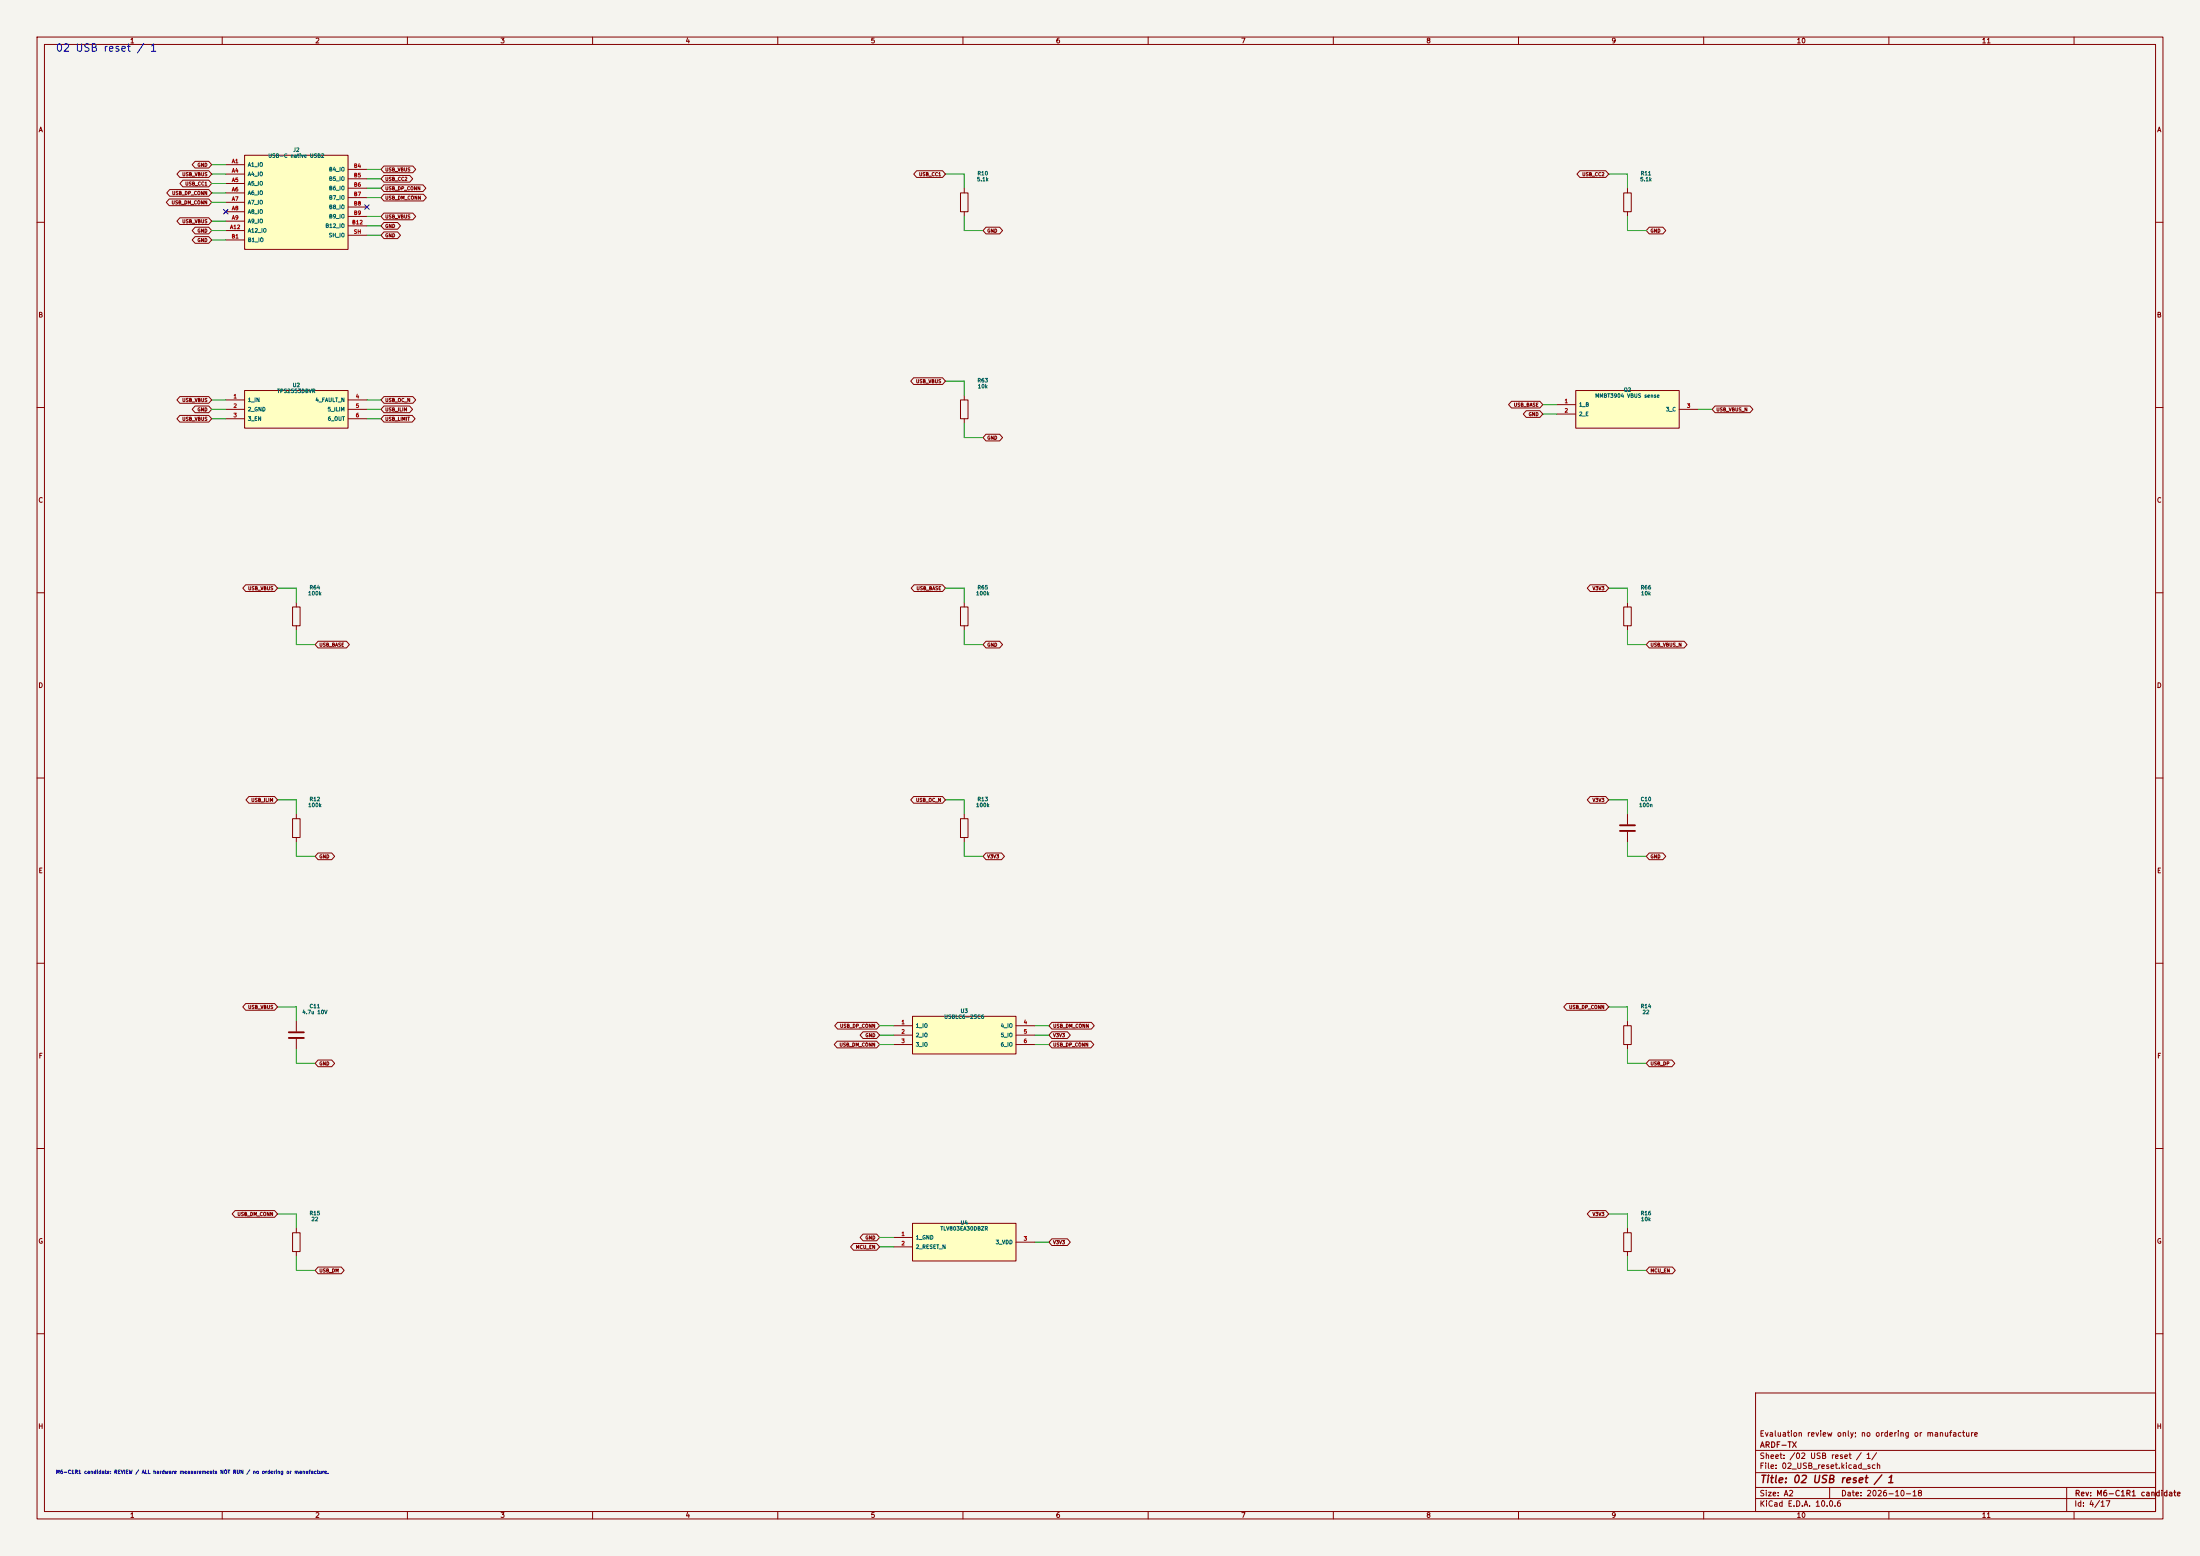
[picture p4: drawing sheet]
(kicad_sch (version 20250114) (generator "eeschema") (generator_version "10.0") (paper "A2") (title_block (title "02 USB reset / 1") (date "2026-10-18") (rev "M6-C1R1 candidate") (company "ARDF-TX") (comment 1 "Evaluation review only; no ordering or manufacture")) (lib_symbols (symbol "ARDF_CTL:C" (pin_numbers (hide yes)) (pin_names (offset 0.254)) (exclude_from_sim no) (in_bom yes) (on_board yes) (in_pos_files yes) (duplicate_pin_numbers_are_jumpers no) (property "Reference" "C" (at 0.635 2.54 0) (show_name no) (do_not_autoplace no) (effects (font (size 1.27 1.27)) (justify left))) (property "Value" "C" (at 0.635 -2.54 0) (show_name no) (do_not_autoplace no) (effects (font (size 1.27 1.27)) (justify left))) (property "Footprint" "" (at 0.9652 -3.81 0) (show_name no) (do_not_autoplace no) (hide yes) (effects (font (size 1.27 1.27)))) (property "Datasheet" "" (at 0 0 0) (show_name no) (do_not_autoplace no) (hide yes) (effects (font (size 1.27 1.27)))) (property "Description" "Unpolarized capacitor" (at 0 0 0) (show_name no) (do_not_autoplace no) (hide yes) (effects (font (size 1.27 1.27)))) (property "ki_keywords" "cap capacitor" (at 0 0 0) (show_name no) (do_not_autoplace no) (hide yes) (effects (font (size 1.27 1.27)))) (property "ki_fp_filters" "C_*" (at 0 0 0) (show_name no) (do_not_autoplace no) (hide yes) (effects (font (size 1.27 1.27)))) (symbol "C_0_1" (polyline (pts (xy -2.032 0.762) (xy 2.032 0.762)) (stroke (width 0.508) (type default)) (fill (type none))) (polyline (pts (xy -2.032 -0.762) (xy 2.032 -0.762)) (stroke (width 0.508) (type default)) (fill (type none)))) (symbol "C_1_1" (pin passive line (at 0 3.81 270) (length 2.794) (name "" (effects (font (size 1.27 1.27)))) (number "1" (effects (font (size 1.27 1.27))))) (pin passive line (at 0 -3.81 90) (length 2.794) (name "" (effects (font (size 1.27 1.27)))) (number "2" (effects (font (size 1.27 1.27)))))) (embedded_fonts no)) (symbol "ARDF_CTL:M6_J2" (pin_names (offset 0.762)) (in_bom yes) (on_board yes) (property "Reference" "U" (at 0 14.7 0) (effects (font (size 1.27 1.27)))) (property "Value" "M6_J2" (at 0 -14.7 0) (effects (font (size 1.27 1.27)))) (symbol "M6_J2_0_1" (rectangle (start -13.97 12.7) (end 13.97 -12.7) (stroke (width 0.254) (type default)) (fill (type background)))) (symbol "M6_J2_1_1" (pin passive line (at -19.05 10.16 0) (length 5.08) (name "A1_IO" (effects (font (size 1.016 1.016)))) (number "A1" (effects (font (size 1.016 1.016))))) (pin passive line (at -19.05 7.62 0) (length 5.08) (name "A4_IO" (effects (font (size 1.016 1.016)))) (number "A4" (effects (font (size 1.016 1.016))))) (pin passive line (at -19.05 5.08 0) (length 5.08) (name "A5_IO" (effects (font (size 1.016 1.016)))) (number "A5" (effects (font (size 1.016 1.016))))) (pin passive line (at -19.05 2.54 0) (length 5.08) (name "A6_IO" (effects (font (size 1.016 1.016)))) (number "A6" (effects (font (size 1.016 1.016))))) (pin passive line (at -19.05 0.0 0) (length 5.08) (name "A7_IO" (effects (font (size 1.016 1.016)))) (number "A7" (effects (font (size 1.016 1.016))))) (pin passive line (at -19.05 -2.539999999999999 0) (length 5.08) (name "A8_IO" (effects (font (size 1.016 1.016)))) (number "A8" (effects (font (size 1.016 1.016))))) (pin passive line (at -19.05 -5.08 0) (length 5.08) (name "A9_IO" (effects (font (size 1.016 1.016)))) (number "A9" (effects (font (size 1.016 1.016))))) (pin passive line (at -19.05 -7.620000000000001 0) (length 5.08) (name "A12_IO" (effects (font (size 1.016 1.016)))) (number "A12" (effects (font (size 1.016 1.016))))) (pin passive line (at -19.05 -10.16 0) (length 5.08) (name "B1_IO" (effects (font (size 1.016 1.016)))) (number "B1" (effects (font (size 1.016 1.016))))) (pin passive line (at 19.05 8.89 180) (length 5.08) (name "B4_IO" (effects (font (size 1.016 1.016)))) (number "B4" (effects (font (size 1.016 1.016))))) (pin passive line (at 19.05 6.3500000000000005 180) (length 5.08) (name "B5_IO" (effects (font (size 1.016 1.016)))) (number "B5" (effects (font (size 1.016 1.016))))) (pin passive line (at 19.05 3.8100000000000005 180) (length 5.08) (name "B6_IO" (effects (font (size 1.016 1.016)))) (number "B6" (effects (font (size 1.016 1.016))))) (pin passive line (at 19.05 1.2700000000000005 180) (length 5.08) (name "B7_IO" (effects (font (size 1.016 1.016)))) (number "B7" (effects (font (size 1.016 1.016))))) (pin passive line (at 19.05 -1.2699999999999996 180) (length 5.08) (name "B8_IO" (effects (font (size 1.016 1.016)))) (number "B8" (effects (font (size 1.016 1.016))))) (pin passive line (at 19.05 -3.8099999999999987 180) (length 5.08) (name "B9_IO" (effects (font (size 1.016 1.016)))) (number "B9" (effects (font (size 1.016 1.016))))) (pin passive line (at 19.05 -6.35 180) (length 5.08) (name "B12_IO" (effects (font (size 1.016 1.016)))) (number "B12" (effects (font (size 1.016 1.016))))) (pin passive line (at 19.05 -8.89 180) (length 5.08) (name "SH_IO" (effects (font (size 1.016 1.016)))) (number "SH" (effects (font (size 1.016 1.016))))))) (symbol "ARDF_CTL:M6_Q2" (pin_names (offset 0.762)) (in_bom yes) (on_board yes) (property "Reference" "U" (at 0 7.08 0) (effects (font (size 1.27 1.27)))) (property "Value" "M6_Q2" (at 0 -7.08 0) (effects (font (size 1.27 1.27)))) (symbol "M6_Q2_0_1" (rectangle (start -13.97 5.08) (end 13.97 -5.08) (stroke (width 0.254) (type default)) (fill (type background)))) (symbol "M6_Q2_1_1" (pin input line (at -19.05 1.27 0) (length 5.08) (name "1_B" (effects (font (size 1.016 1.016)))) (number "1" (effects (font (size 1.016 1.016))))) (pin passive line (at -19.05 -1.27 0) (length 5.08) (name "2_E" (effects (font (size 1.016 1.016)))) (number "2" (effects (font (size 1.016 1.016))))) (pin open_collector line (at 19.05 0.0 180) (length 5.08) (name "3_C" (effects (font (size 1.016 1.016)))) (number "3" (effects (font (size 1.016 1.016))))))) (symbol "ARDF_CTL:M6_U2" (pin_names (offset 0.762)) (in_bom yes) (on_board yes) (property "Reference" "U" (at 0 7.08 0) (effects (font (size 1.27 1.27)))) (property "Value" "M6_U2" (at 0 -7.08 0) (effects (font (size 1.27 1.27)))) (symbol "M6_U2_0_1" (rectangle (start -13.97 5.08) (end 13.97 -5.08) (stroke (width 0.254) (type default)) (fill (type background)))) (symbol "M6_U2_1_1" (pin power_in line (at -19.05 2.54 0) (length 5.08) (name "1_IN" (effects (font (size 1.016 1.016)))) (number "1" (effects (font (size 1.016 1.016))))) (pin power_in line (at -19.05 0.0 0) (length 5.08) (name "2_GND" (effects (font (size 1.016 1.016)))) (number "2" (effects (font (size 1.016 1.016))))) (pin input line (at -19.05 -2.54 0) (length 5.08) (name "3_EN" (effects (font (size 1.016 1.016)))) (number "3" (effects (font (size 1.016 1.016))))) (pin open_collector line (at 19.05 2.54 180) (length 5.08) (name "4_FAULT_N" (effects (font (size 1.016 1.016)))) (number "4" (effects (font (size 1.016 1.016))))) (pin passive line (at 19.05 0.0 180) (length 5.08) (name "5_ILIM" (effects (font (size 1.016 1.016)))) (number "5" (effects (font (size 1.016 1.016))))) (pin power_out line (at 19.05 -2.54 180) (length 5.08) (name "6_OUT" (effects (font (size 1.016 1.016)))) (number "6" (effects (font (size 1.016 1.016))))))) (symbol "ARDF_CTL:M6_U3" (pin_names (offset 0.762)) (in_bom yes) (on_board yes) (property "Reference" "U" (at 0 7.08 0) (effects (font (size 1.27 1.27)))) (property "Value" "M6_U3" (at 0 -7.08 0) (effects (font (size 1.27 1.27)))) (symbol "M6_U3_0_1" (rectangle (start -13.97 5.08) (end 13.97 -5.08) (stroke (width 0.254) (type default)) (fill (type background)))) (symbol "M6_U3_1_1" (pin passive line (at -19.05 2.54 0) (length 5.08) (name "1_IO" (effects (font (size 1.016 1.016)))) (number "1" (effects (font (size 1.016 1.016))))) (pin passive line (at -19.05 0.0 0) (length 5.08) (name "2_IO" (effects (font (size 1.016 1.016)))) (number "2" (effects (font (size 1.016 1.016))))) (pin passive line (at -19.05 -2.54 0) (length 5.08) (name "3_IO" (effects (font (size 1.016 1.016)))) (number "3" (effects (font (size 1.016 1.016))))) (pin passive line (at 19.05 2.54 180) (length 5.08) (name "4_IO" (effects (font (size 1.016 1.016)))) (number "4" (effects (font (size 1.016 1.016))))) (pin passive line (at 19.05 0.0 180) (length 5.08) (name "5_IO" (effects (font (size 1.016 1.016)))) (number "5" (effects (font (size 1.016 1.016))))) (pin passive line (at 19.05 -2.54 180) (length 5.08) (name "6_IO" (effects (font (size 1.016 1.016)))) (number "6" (effects (font (size 1.016 1.016))))))) (symbol "ARDF_CTL:M6_U4" (pin_names (offset 0.762)) (in_bom yes) (on_board yes) (property "Reference" "U" (at 0 7.08 0) (effects (font (size 1.27 1.27)))) (property "Value" "M6_U4" (at 0 -7.08 0) (effects (font (size 1.27 1.27)))) (symbol "M6_U4_0_1" (rectangle (start -13.97 5.08) (end 13.97 -5.08) (stroke (width 0.254) (type default)) (fill (type background)))) (symbol "M6_U4_1_1" (pin power_in line (at -19.05 1.27 0) (length 5.08) (name "1_GND" (effects (font (size 1.016 1.016)))) (number "1" (effects (font (size 1.016 1.016))))) (pin open_collector line (at -19.05 -1.27 0) (length 5.08) (name "2_RESET_N" (effects (font (size 1.016 1.016)))) (number "2" (effects (font (size 1.016 1.016))))) (pin power_in line (at 19.05 0.0 180) (length 5.08) (name "3_VDD" (effects (font (size 1.016 1.016)))) (number "3" (effects (font (size 1.016 1.016))))))) (symbol "ARDF_CTL:R" (pin_numbers (hide yes)) (pin_names (offset 0)) (exclude_from_sim no) (in_bom yes) (on_board yes) (in_pos_files yes) (duplicate_pin_numbers_are_jumpers no) (property "Reference" "R" (at 2.032 0 90) (show_name no) (do_not_autoplace no) (effects (font (size 1.27 1.27)))) (property "Value" "R" (at 0 0 90) (show_name no) (do_not_autoplace no) (effects (font (size 1.27 1.27)))) (property "Footprint" "" (at -1.778 0 90) (show_name no) (do_not_autoplace no) (hide yes) (effects (font (size 1.27 1.27)))) (property "Datasheet" "" (at 0 0 0) (show_name no) (do_not_autoplace no) (hide yes) (effects (font (size 1.27 1.27)))) (property "Description" "Resistor" (at 0 0 0) (show_name no) (do_not_autoplace no) (hide yes) (effects (font (size 1.27 1.27)))) (property "ki_keywords" "R res resistor" (at 0 0 0) (show_name no) (do_not_autoplace no) (hide yes) (effects (font (size 1.27 1.27)))) (property "ki_fp_filters" "R_*" (at 0 0 0) (show_name no) (do_not_autoplace no) (hide yes) (effects (font (size 1.27 1.27)))) (symbol "R_0_1" (rectangle (start -1.016 -2.54) (end 1.016 2.54) (stroke (width 0.254) (type default)) (fill (type none)))) (symbol "R_1_1" (pin passive line (at 0 3.81 270) (length 1.27) (name "" (effects (font (size 1.27 1.27)))) (number "1" (effects (font (size 1.27 1.27))))) (pin passive line (at 0 -3.81 90) (length 1.27) (name "" (effects (font (size 1.27 1.27)))) (number "2" (effects (font (size 1.27 1.27)))))) (embedded_fonts no)))
(text "02 USB reset / 1" (at 15 12 0) (effects (font (size 2 2)) (justify left top)))
(symbol (lib_id "ARDF_CTL:M6_J2") (at 80.01 54.61 0) (unit 1) (in_bom yes) (on_board yes) (dnp no) (property "Reference" "J2" (at 80.01 40.45 0) (effects (font (size 1.0 1.0)))) (property "Value" "USB-C native USB2" (at 80.01 42.050000000000004 0) (effects (font (size 1.0 1.0)))) (property "Footprint" "ARDF_CTL:USB4105_Standard" (at 80.01 54.61 0) (effects (font (size 1.27 1.27)) (hide yes))) (property "Datasheet" "https://gct.co/files/drawings/usb4105.pdf" (at 80.01 54.61 0) (effects (font (size 1.27 1.27)) (hide yes))) (property "MPN" "USB4105-GF-A" (at 80.01 54.61 0) (effects (font (size 1.27 1.27)) (hide yes))) (property "Population" "ALL" (at 80.01 54.61 0) (effects (font (size 1.27 1.27)) (hide yes))) (property "Function" "02_USB_reset" (at 80.01 54.61 0) (effects (font (size 1.27 1.27)) (hide yes))) (property "Engineering_Note" "All shield pads SH grounded. CC1/2 each 5.1k sink. No USB->pack path. Shield annular rings enlarged0.05mm." (at 80.01 54.61 0) (effects (font (size 1.27 1.27)) (hide yes))) (property "Status" "EVALUATION / NOT RELEASED" (at 80.01 54.61 0) (effects (font (size 1.27 1.27)) (hide yes))))
(wire (pts (xy 60.9600 44.4500) (xy 57.1500 44.4500)) (stroke (width 0) (type default)))
(global_label "GND" (shape bidirectional) (at 57.1500 44.4500 0) (fields_autoplaced yes) (effects (font (size 0.9 0.9)) (justify right)))
(wire (pts (xy 60.9600 46.9900) (xy 57.1500 46.9900)) (stroke (width 0) (type default)))
(global_label "USB_VBUS" (shape bidirectional) (at 57.1500 46.9900 0) (fields_autoplaced yes) (effects (font (size 0.9 0.9)) (justify right)))
(wire (pts (xy 60.9600 49.5300) (xy 57.1500 49.5300)) (stroke (width 0) (type default)))
(global_label "USB_CC1" (shape bidirectional) (at 57.1500 49.5300 0) (fields_autoplaced yes) (effects (font (size 0.9 0.9)) (justify right)))
(wire (pts (xy 60.9600 52.0700) (xy 57.1500 52.0700)) (stroke (width 0) (type default)))
(global_label "USB_DP_CONN" (shape bidirectional) (at 57.1500 52.0700 0) (fields_autoplaced yes) (effects (font (size 0.9 0.9)) (justify right)))
(wire (pts (xy 60.9600 54.6100) (xy 57.1500 54.6100)) (stroke (width 0) (type default)))
(global_label "USB_DM_CONN" (shape bidirectional) (at 57.1500 54.6100 0) (fields_autoplaced yes) (effects (font (size 0.9 0.9)) (justify right)))
(no_connect (at 60.9600 57.1500))
(wire (pts (xy 60.9600 59.6900) (xy 57.1500 59.6900)) (stroke (width 0) (type default)))
(global_label "USB_VBUS" (shape bidirectional) (at 57.1500 59.6900 0) (fields_autoplaced yes) (effects (font (size 0.9 0.9)) (justify right)))
(wire (pts (xy 60.9600 62.2300) (xy 57.1500 62.2300)) (stroke (width 0) (type default)))
(global_label "GND" (shape bidirectional) (at 57.1500 62.2300 0) (fields_autoplaced yes) (effects (font (size 0.9 0.9)) (justify right)))
(wire (pts (xy 60.9600 64.7700) (xy 57.1500 64.7700)) (stroke (width 0) (type default)))
(global_label "GND" (shape bidirectional) (at 57.1500 64.7700 0) (fields_autoplaced yes) (effects (font (size 0.9 0.9)) (justify right)))
(wire (pts (xy 99.0600 45.7200) (xy 102.8700 45.7200)) (stroke (width 0) (type default)))
(global_label "USB_VBUS" (shape bidirectional) (at 102.8700 45.7200 180) (fields_autoplaced yes) (effects (font (size 0.9 0.9)) (justify left)))
(wire (pts (xy 99.0600 48.2600) (xy 102.8700 48.2600)) (stroke (width 0) (type default)))
(global_label "USB_CC2" (shape bidirectional) (at 102.8700 48.2600 180) (fields_autoplaced yes) (effects (font (size 0.9 0.9)) (justify left)))
(wire (pts (xy 99.0600 50.8000) (xy 102.8700 50.8000)) (stroke (width 0) (type default)))
(global_label "USB_DP_CONN" (shape bidirectional) (at 102.8700 50.8000 180) (fields_autoplaced yes) (effects (font (size 0.9 0.9)) (justify left)))
(wire (pts (xy 99.0600 53.3400) (xy 102.8700 53.3400)) (stroke (width 0) (type default)))
(global_label "USB_DM_CONN" (shape bidirectional) (at 102.8700 53.3400 180) (fields_autoplaced yes) (effects (font (size 0.9 0.9)) (justify left)))
(no_connect (at 99.0600 55.8800))
(wire (pts (xy 99.0600 58.4200) (xy 102.8700 58.4200)) (stroke (width 0) (type default)))
(global_label "USB_VBUS" (shape bidirectional) (at 102.8700 58.4200 180) (fields_autoplaced yes) (effects (font (size 0.9 0.9)) (justify left)))
(wire (pts (xy 99.0600 60.9600) (xy 102.8700 60.9600)) (stroke (width 0) (type default)))
(global_label "GND" (shape bidirectional) (at 102.8700 60.9600 180) (fields_autoplaced yes) (effects (font (size 0.9 0.9)) (justify left)))
(wire (pts (xy 99.0600 63.5000) (xy 102.8700 63.5000)) (stroke (width 0) (type default)))
(global_label "GND" (shape bidirectional) (at 102.8700 63.5000 180) (fields_autoplaced yes) (effects (font (size 0.9 0.9)) (justify left)))
(symbol (lib_id "ARDF_CTL:R") (at 260.35 54.61 0) (unit 1) (in_bom yes) (on_board yes) (dnp no) (property "Reference" "R10" (at 265.35 46.8 0) (effects (font (size 1.0 1.0)))) (property "Value" "5.1k" (at 265.35 48.4 0) (effects (font (size 1.0 1.0)))) (property "Footprint" "ARDF_CTL:R_0603_1608Metric_CTL" (at 265.35 54.61 0) (effects (font (size 1.27 1.27)) (hide yes))) (property "Datasheet" "" (at 265.35 54.61 0) (effects (font (size 1.27 1.27)) (hide yes))) (property "MPN" "RC0603FR-075K1L" (at 265.35 54.61 0) (effects (font (size 1.27 1.27)) (hide yes))) (property "Population" "ALL" (at 265.35 54.61 0) (effects (font (size 1.27 1.27)) (hide yes))) (property "Function" "02_USB_reset" (at 265.35 54.61 0) (effects (font (size 1.27 1.27)) (hide yes))) (property "Engineering_Note" "Yageo RC0603 1%, 0.1W" (at 265.35 54.61 0) (effects (font (size 1.27 1.27)) (hide yes))) (property "Status" "EVALUATION / NOT RELEASED" (at 265.35 54.61 0) (effects (font (size 1.27 1.27)) (hide yes))))
(wire (pts (xy 260.3500 50.8000) (xy 260.3500 46.9900)) (stroke (width 0) (type default)))
(wire (pts (xy 260.3500 46.9900) (xy 255.2700 46.9900)) (stroke (width 0) (type default)))
(global_label "USB_CC1" (shape bidirectional) (at 255.2700 46.9900 0) (fields_autoplaced yes) (effects (font (size 0.9 0.9)) (justify right)))
(wire (pts (xy 260.3500 58.4200) (xy 260.3500 62.2300)) (stroke (width 0) (type default)))
(wire (pts (xy 260.3500 62.2300) (xy 265.4300 62.2300)) (stroke (width 0) (type default)))
(global_label "GND" (shape bidirectional) (at 265.4300 62.2300 180) (fields_autoplaced yes) (effects (font (size 0.9 0.9)) (justify left)))
(symbol (lib_id "ARDF_CTL:R") (at 439.42 54.61 0) (unit 1) (in_bom yes) (on_board yes) (dnp no) (property "Reference" "R11" (at 444.42 46.8 0) (effects (font (size 1.0 1.0)))) (property "Value" "5.1k" (at 444.42 48.4 0) (effects (font (size 1.0 1.0)))) (property "Footprint" "ARDF_CTL:R_0603_1608Metric_CTL" (at 444.42 54.61 0) (effects (font (size 1.27 1.27)) (hide yes))) (property "Datasheet" "" (at 444.42 54.61 0) (effects (font (size 1.27 1.27)) (hide yes))) (property "MPN" "RC0603FR-075K1L" (at 444.42 54.61 0) (effects (font (size 1.27 1.27)) (hide yes))) (property "Population" "ALL" (at 444.42 54.61 0) (effects (font (size 1.27 1.27)) (hide yes))) (property "Function" "02_USB_reset" (at 444.42 54.61 0) (effects (font (size 1.27 1.27)) (hide yes))) (property "Engineering_Note" "Yageo RC0603 1%, 0.1W" (at 444.42 54.61 0) (effects (font (size 1.27 1.27)) (hide yes))) (property "Status" "EVALUATION / NOT RELEASED" (at 444.42 54.61 0) (effects (font (size 1.27 1.27)) (hide yes))))
(wire (pts (xy 439.4200 50.8000) (xy 439.4200 46.9900)) (stroke (width 0) (type default)))
(wire (pts (xy 439.4200 46.9900) (xy 434.3400 46.9900)) (stroke (width 0) (type default)))
(global_label "USB_CC2" (shape bidirectional) (at 434.3400 46.9900 0) (fields_autoplaced yes) (effects (font (size 0.9 0.9)) (justify right)))
(wire (pts (xy 439.4200 58.4200) (xy 439.4200 62.2300)) (stroke (width 0) (type default)))
(wire (pts (xy 439.4200 62.2300) (xy 444.5000 62.2300)) (stroke (width 0) (type default)))
(global_label "GND" (shape bidirectional) (at 444.5000 62.2300 180) (fields_autoplaced yes) (effects (font (size 0.9 0.9)) (justify left)))
(symbol (lib_id "ARDF_CTL:M6_U2") (at 80.01 110.49 0) (unit 1) (in_bom yes) (on_board yes) (dnp no) (property "Reference" "U2" (at 80.01 103.94999999999999 0) (effects (font (size 1.0 1.0)))) (property "Value" "TPS2553DBVR" (at 80.01 105.54999999999998 0) (effects (font (size 1.0 1.0)))) (property "Footprint" "ARDF_CTL:SOT-23-6_CTL" (at 80.01 110.49 0) (effects (font (size 1.27 1.27)) (hide yes))) (property "Datasheet" "https://www.ti.com/lit/ds/symlink/tps2553.pdf" (at 80.01 110.49 0) (effects (font (size 1.27 1.27)) (hide yes))) (property "MPN" "TPS2553DBVR" (at 80.01 110.49 0) (effects (font (size 1.27 1.27)) (hide yes))) (property "Population" "ALL" (at 80.01 110.49 0) (effects (font (size 1.27 1.27)) (hide yes))) (property "Function" "02_USB_reset" (at 80.01 110.49 0) (effects (font (size 1.27 1.27)) (hide yes))) (property "Engineering_Note" "USB current limit ~0.3A with 100k; USB WiFi disabled. Enumeration/current compliance physical gate; no RF on USB only." (at 80.01 110.49 0) (effects (font (size 1.27 1.27)) (hide yes))) (property "Status" "EVALUATION / NOT RELEASED" (at 80.01 110.49 0) (effects (font (size 1.27 1.27)) (hide yes))))
(wire (pts (xy 60.9600 107.9500) (xy 57.1500 107.9500)) (stroke (width 0) (type default)))
(global_label "USB_VBUS" (shape bidirectional) (at 57.1500 107.9500 0) (fields_autoplaced yes) (effects (font (size 0.9 0.9)) (justify right)))
(wire (pts (xy 60.9600 110.4900) (xy 57.1500 110.4900)) (stroke (width 0) (type default)))
(global_label "GND" (shape bidirectional) (at 57.1500 110.4900 0) (fields_autoplaced yes) (effects (font (size 0.9 0.9)) (justify right)))
(wire (pts (xy 60.9600 113.0300) (xy 57.1500 113.0300)) (stroke (width 0) (type default)))
(global_label "USB_VBUS" (shape bidirectional) (at 57.1500 113.0300 0) (fields_autoplaced yes) (effects (font (size 0.9 0.9)) (justify right)))
(wire (pts (xy 99.0600 107.9500) (xy 102.8700 107.9500)) (stroke (width 0) (type default)))
(global_label "USB_OC_N" (shape bidirectional) (at 102.8700 107.9500 180) (fields_autoplaced yes) (effects (font (size 0.9 0.9)) (justify left)))
(wire (pts (xy 99.0600 110.4900) (xy 102.8700 110.4900)) (stroke (width 0) (type default)))
(global_label "USB_ILIM" (shape bidirectional) (at 102.8700 110.4900 180) (fields_autoplaced yes) (effects (font (size 0.9 0.9)) (justify left)))
(wire (pts (xy 99.0600 113.0300) (xy 102.8700 113.0300)) (stroke (width 0) (type default)))
(global_label "USB_LIMIT" (shape bidirectional) (at 102.8700 113.0300 180) (fields_autoplaced yes) (effects (font (size 0.9 0.9)) (justify left)))
(symbol (lib_id "ARDF_CTL:R") (at 260.35 110.49 0) (unit 1) (in_bom yes) (on_board yes) (dnp no) (property "Reference" "R63" (at 265.35 102.67999999999999 0) (effects (font (size 1.0 1.0)))) (property "Value" "10k" (at 265.35 104.27999999999999 0) (effects (font (size 1.0 1.0)))) (property "Footprint" "ARDF_CTL:R_0603_1608Metric_CTL" (at 265.35 110.49 0) (effects (font (size 1.27 1.27)) (hide yes))) (property "Datasheet" "" (at 265.35 110.49 0) (effects (font (size 1.27 1.27)) (hide yes))) (property "MPN" "RC0603FR-0710KL" (at 265.35 110.49 0) (effects (font (size 1.27 1.27)) (hide yes))) (property "Population" "ALL" (at 265.35 110.49 0) (effects (font (size 1.27 1.27)) (hide yes))) (property "Function" "02_USB_reset" (at 265.35 110.49 0) (effects (font (size 1.27 1.27)) (hide yes))) (property "Engineering_Note" "Yageo RC0603 1%, 0.1W" (at 265.35 110.49 0) (effects (font (size 1.27 1.27)) (hide yes))) (property "Status" "EVALUATION / NOT RELEASED" (at 265.35 110.49 0) (effects (font (size 1.27 1.27)) (hide yes))))
(wire (pts (xy 260.3500 106.6800) (xy 260.3500 102.8700)) (stroke (width 0) (type default)))
(wire (pts (xy 260.3500 102.8700) (xy 255.2700 102.8700)) (stroke (width 0) (type default)))
(global_label "USB_VBUS" (shape bidirectional) (at 255.2700 102.8700 0) (fields_autoplaced yes) (effects (font (size 0.9 0.9)) (justify right)))
(wire (pts (xy 260.3500 114.3000) (xy 260.3500 118.1100)) (stroke (width 0) (type default)))
(wire (pts (xy 260.3500 118.1100) (xy 265.4300 118.1100)) (stroke (width 0) (type default)))
(global_label "GND" (shape bidirectional) (at 265.4300 118.1100 180) (fields_autoplaced yes) (effects (font (size 0.9 0.9)) (justify left)))
(symbol (lib_id "ARDF_CTL:M6_Q2") (at 439.42 110.49 0) (unit 1) (in_bom yes) (on_board yes) (dnp no) (property "Reference" "Q2" (at 439.42 105.22 0) (effects (font (size 1.0 1.0)))) (property "Value" "MMBT3904 VBUS sense" (at 439.42 106.82 0) (effects (font (size 1.0 1.0)))) (property "Footprint" "ARDF_CTL:SOT-23_CTL" (at 439.42 110.49 0) (effects (font (size 1.27 1.27)) (hide yes))) (property "Datasheet" "https://www.onsemi.com/pdf/datasheet/mmbt3904lt1-d.pdf" (at 439.42 110.49 0) (effects (font (size 1.27 1.27)) (hide yes))) (property "MPN" "MMBT3904LT1G" (at 439.42 110.49 0) (effects (font (size 1.27 1.27)) (hide yes))) (property "Population" "ALL" (at 439.42 110.49 0) (effects (font (size 1.27 1.27)) (hide yes))) (property "Function" "02_USB_reset" (at 439.42 110.49 0) (effects (font (size 1.27 1.27)) (hide yes))) (property "Engineering_Note" "GPIO37 inverted VBUS presence. USB PHY attaches only while VBUS present; RTC INT is unused; poll hundredths/time over I2C." (at 439.42 110.49 0) (effects (font (size 1.27 1.27)) (hide yes))) (property "Status" "EVALUATION / NOT RELEASED" (at 439.42 110.49 0) (effects (font (size 1.27 1.27)) (hide yes))))
(wire (pts (xy 420.3700 109.2200) (xy 416.5600 109.2200)) (stroke (width 0) (type default)))
(global_label "USB_BASE" (shape bidirectional) (at 416.5600 109.2200 0) (fields_autoplaced yes) (effects (font (size 0.9 0.9)) (justify right)))
(wire (pts (xy 420.3700 111.7600) (xy 416.5600 111.7600)) (stroke (width 0) (type default)))
(global_label "GND" (shape bidirectional) (at 416.5600 111.7600 0) (fields_autoplaced yes) (effects (font (size 0.9 0.9)) (justify right)))
(wire (pts (xy 458.4700 110.4900) (xy 462.2800 110.4900)) (stroke (width 0) (type default)))
(global_label "USB_VBUS_N" (shape bidirectional) (at 462.2800 110.4900 180) (fields_autoplaced yes) (effects (font (size 0.9 0.9)) (justify left)))
(symbol (lib_id "ARDF_CTL:R") (at 80.01 166.37 0) (unit 1) (in_bom yes) (on_board yes) (dnp no) (property "Reference" "R64" (at 85.01 158.56 0) (effects (font (size 1.0 1.0)))) (property "Value" "100k" (at 85.01 160.16 0) (effects (font (size 1.0 1.0)))) (property "Footprint" "ARDF_CTL:R_0603_1608Metric_CTL" (at 85.01 166.37 0) (effects (font (size 1.27 1.27)) (hide yes))) (property "Datasheet" "" (at 85.01 166.37 0) (effects (font (size 1.27 1.27)) (hide yes))) (property "MPN" "RC0603FR-07100KL" (at 85.01 166.37 0) (effects (font (size 1.27 1.27)) (hide yes))) (property "Population" "ALL" (at 85.01 166.37 0) (effects (font (size 1.27 1.27)) (hide yes))) (property "Function" "02_USB_reset" (at 85.01 166.37 0) (effects (font (size 1.27 1.27)) (hide yes))) (property "Engineering_Note" "Yageo RC0603 1%, 0.1W" (at 85.01 166.37 0) (effects (font (size 1.27 1.27)) (hide yes))) (property "Status" "EVALUATION / NOT RELEASED" (at 85.01 166.37 0) (effects (font (size 1.27 1.27)) (hide yes))))
(wire (pts (xy 80.0100 162.5600) (xy 80.0100 158.7500)) (stroke (width 0) (type default)))
(wire (pts (xy 80.0100 158.7500) (xy 74.9300 158.7500)) (stroke (width 0) (type default)))
(global_label "USB_VBUS" (shape bidirectional) (at 74.9300 158.7500 0) (fields_autoplaced yes) (effects (font (size 0.9 0.9)) (justify right)))
(wire (pts (xy 80.0100 170.1800) (xy 80.0100 173.9900)) (stroke (width 0) (type default)))
(wire (pts (xy 80.0100 173.9900) (xy 85.0900 173.9900)) (stroke (width 0) (type default)))
(global_label "USB_BASE" (shape bidirectional) (at 85.0900 173.9900 180) (fields_autoplaced yes) (effects (font (size 0.9 0.9)) (justify left)))
(symbol (lib_id "ARDF_CTL:R") (at 260.35 166.37 0) (unit 1) (in_bom yes) (on_board yes) (dnp no) (property "Reference" "R65" (at 265.35 158.56 0) (effects (font (size 1.0 1.0)))) (property "Value" "100k" (at 265.35 160.16 0) (effects (font (size 1.0 1.0)))) (property "Footprint" "ARDF_CTL:R_0603_1608Metric_CTL" (at 265.35 166.37 0) (effects (font (size 1.27 1.27)) (hide yes))) (property "Datasheet" "" (at 265.35 166.37 0) (effects (font (size 1.27 1.27)) (hide yes))) (property "MPN" "RC0603FR-07100KL" (at 265.35 166.37 0) (effects (font (size 1.27 1.27)) (hide yes))) (property "Population" "ALL" (at 265.35 166.37 0) (effects (font (size 1.27 1.27)) (hide yes))) (property "Function" "02_USB_reset" (at 265.35 166.37 0) (effects (font (size 1.27 1.27)) (hide yes))) (property "Engineering_Note" "Yageo RC0603 1%, 0.1W" (at 265.35 166.37 0) (effects (font (size 1.27 1.27)) (hide yes))) (property "Status" "EVALUATION / NOT RELEASED" (at 265.35 166.37 0) (effects (font (size 1.27 1.27)) (hide yes))))
(wire (pts (xy 260.3500 162.5600) (xy 260.3500 158.7500)) (stroke (width 0) (type default)))
(wire (pts (xy 260.3500 158.7500) (xy 255.2700 158.7500)) (stroke (width 0) (type default)))
(global_label "USB_BASE" (shape bidirectional) (at 255.2700 158.7500 0) (fields_autoplaced yes) (effects (font (size 0.9 0.9)) (justify right)))
(wire (pts (xy 260.3500 170.1800) (xy 260.3500 173.9900)) (stroke (width 0) (type default)))
(wire (pts (xy 260.3500 173.9900) (xy 265.4300 173.9900)) (stroke (width 0) (type default)))
(global_label "GND" (shape bidirectional) (at 265.4300 173.9900 180) (fields_autoplaced yes) (effects (font (size 0.9 0.9)) (justify left)))
(symbol (lib_id "ARDF_CTL:R") (at 439.42 166.37 0) (unit 1) (in_bom yes) (on_board yes) (dnp no) (property "Reference" "R66" (at 444.42 158.56 0) (effects (font (size 1.0 1.0)))) (property "Value" "10k" (at 444.42 160.16 0) (effects (font (size 1.0 1.0)))) (property "Footprint" "ARDF_CTL:R_0603_1608Metric_CTL" (at 444.42 166.37 0) (effects (font (size 1.27 1.27)) (hide yes))) (property "Datasheet" "" (at 444.42 166.37 0) (effects (font (size 1.27 1.27)) (hide yes))) (property "MPN" "RC0603FR-0710KL" (at 444.42 166.37 0) (effects (font (size 1.27 1.27)) (hide yes))) (property "Population" "ALL" (at 444.42 166.37 0) (effects (font (size 1.27 1.27)) (hide yes))) (property "Function" "02_USB_reset" (at 444.42 166.37 0) (effects (font (size 1.27 1.27)) (hide yes))) (property "Engineering_Note" "Yageo RC0603 1%, 0.1W" (at 444.42 166.37 0) (effects (font (size 1.27 1.27)) (hide yes))) (property "Status" "EVALUATION / NOT RELEASED" (at 444.42 166.37 0) (effects (font (size 1.27 1.27)) (hide yes))))
(wire (pts (xy 439.4200 162.5600) (xy 439.4200 158.7500)) (stroke (width 0) (type default)))
(wire (pts (xy 439.4200 158.7500) (xy 434.3400 158.7500)) (stroke (width 0) (type default)))
(global_label "V3V3" (shape bidirectional) (at 434.3400 158.7500 0) (fields_autoplaced yes) (effects (font (size 0.9 0.9)) (justify right)))
(wire (pts (xy 439.4200 170.1800) (xy 439.4200 173.9900)) (stroke (width 0) (type default)))
(wire (pts (xy 439.4200 173.9900) (xy 444.5000 173.9900)) (stroke (width 0) (type default)))
(global_label "USB_VBUS_N" (shape bidirectional) (at 444.5000 173.9900 180) (fields_autoplaced yes) (effects (font (size 0.9 0.9)) (justify left)))
(symbol (lib_id "ARDF_CTL:R") (at 80.01 223.52 0) (unit 1) (in_bom yes) (on_board yes) (dnp no) (property "Reference" "R12" (at 85.01 215.71 0) (effects (font (size 1.0 1.0)))) (property "Value" "100k" (at 85.01 217.31 0) (effects (font (size 1.0 1.0)))) (property "Footprint" "ARDF_CTL:R_0603_1608Metric_CTL" (at 85.01 223.52 0) (effects (font (size 1.27 1.27)) (hide yes))) (property "Datasheet" "" (at 85.01 223.52 0) (effects (font (size 1.27 1.27)) (hide yes))) (property "MPN" "RC0603FR-07100KL" (at 85.01 223.52 0) (effects (font (size 1.27 1.27)) (hide yes))) (property "Population" "ALL" (at 85.01 223.52 0) (effects (font (size 1.27 1.27)) (hide yes))) (property "Function" "02_USB_reset" (at 85.01 223.52 0) (effects (font (size 1.27 1.27)) (hide yes))) (property "Engineering_Note" "Yageo RC0603 1%, 0.1W" (at 85.01 223.52 0) (effects (font (size 1.27 1.27)) (hide yes))) (property "Status" "EVALUATION / NOT RELEASED" (at 85.01 223.52 0) (effects (font (size 1.27 1.27)) (hide yes))))
(wire (pts (xy 80.0100 219.7100) (xy 80.0100 215.9000)) (stroke (width 0) (type default)))
(wire (pts (xy 80.0100 215.9000) (xy 74.9300 215.9000)) (stroke (width 0) (type default)))
(global_label "USB_ILIM" (shape bidirectional) (at 74.9300 215.9000 0) (fields_autoplaced yes) (effects (font (size 0.9 0.9)) (justify right)))
(wire (pts (xy 80.0100 227.3300) (xy 80.0100 231.1400)) (stroke (width 0) (type default)))
(wire (pts (xy 80.0100 231.1400) (xy 85.0900 231.1400)) (stroke (width 0) (type default)))
(global_label "GND" (shape bidirectional) (at 85.0900 231.1400 180) (fields_autoplaced yes) (effects (font (size 0.9 0.9)) (justify left)))
(symbol (lib_id "ARDF_CTL:R") (at 260.35 223.52 0) (unit 1) (in_bom yes) (on_board yes) (dnp no) (property "Reference" "R13" (at 265.35 215.71 0) (effects (font (size 1.0 1.0)))) (property "Value" "100k" (at 265.35 217.31 0) (effects (font (size 1.0 1.0)))) (property "Footprint" "ARDF_CTL:R_0603_1608Metric_CTL" (at 265.35 223.52 0) (effects (font (size 1.27 1.27)) (hide yes))) (property "Datasheet" "" (at 265.35 223.52 0) (effects (font (size 1.27 1.27)) (hide yes))) (property "MPN" "RC0603FR-07100KL" (at 265.35 223.52 0) (effects (font (size 1.27 1.27)) (hide yes))) (property "Population" "ALL" (at 265.35 223.52 0) (effects (font (size 1.27 1.27)) (hide yes))) (property "Function" "02_USB_reset" (at 265.35 223.52 0) (effects (font (size 1.27 1.27)) (hide yes))) (property "Engineering_Note" "Yageo RC0603 1%, 0.1W" (at 265.35 223.52 0) (effects (font (size 1.27 1.27)) (hide yes))) (property "Status" "EVALUATION / NOT RELEASED" (at 265.35 223.52 0) (effects (font (size 1.27 1.27)) (hide yes))))
(wire (pts (xy 260.3500 219.7100) (xy 260.3500 215.9000)) (stroke (width 0) (type default)))
(wire (pts (xy 260.3500 215.9000) (xy 255.2700 215.9000)) (stroke (width 0) (type default)))
(global_label "USB_OC_N" (shape bidirectional) (at 255.2700 215.9000 0) (fields_autoplaced yes) (effects (font (size 0.9 0.9)) (justify right)))
(wire (pts (xy 260.3500 227.3300) (xy 260.3500 231.1400)) (stroke (width 0) (type default)))
(wire (pts (xy 260.3500 231.1400) (xy 265.4300 231.1400)) (stroke (width 0) (type default)))
(global_label "V3V3" (shape bidirectional) (at 265.4300 231.1400 180) (fields_autoplaced yes) (effects (font (size 0.9 0.9)) (justify left)))
(symbol (lib_id "ARDF_CTL:C") (at 439.42 223.52 0) (unit 1) (in_bom yes) (on_board yes) (dnp no) (property "Reference" "C10" (at 444.42 215.71 0) (effects (font (size 1.0 1.0)))) (property "Value" "100n" (at 444.42 217.31 0) (effects (font (size 1.0 1.0)))) (property "Footprint" "ARDF_CTL:C_0603_1608Metric_CTL" (at 444.42 223.52 0) (effects (font (size 1.27 1.27)) (hide yes))) (property "Datasheet" "" (at 444.42 223.52 0) (effects (font (size 1.27 1.27)) (hide yes))) (property "MPN" "CL10B104KB8NNNC" (at 444.42 223.52 0) (effects (font (size 1.27 1.27)) (hide yes))) (property "Population" "ALL" (at 444.42 223.52 0) (effects (font (size 1.27 1.27)) (hide yes))) (property "Function" "02_USB_reset" (at 444.42 223.52 0) (effects (font (size 1.27 1.27)) (hide yes))) (property "Engineering_Note" "" (at 444.42 223.52 0) (effects (font (size 1.27 1.27)) (hide yes))) (property "Status" "EVALUATION / NOT RELEASED" (at 444.42 223.52 0) (effects (font (size 1.27 1.27)) (hide yes))))
(wire (pts (xy 439.4200 219.7100) (xy 439.4200 215.9000)) (stroke (width 0) (type default)))
(wire (pts (xy 439.4200 215.9000) (xy 434.3400 215.9000)) (stroke (width 0) (type default)))
(global_label "V3V3" (shape bidirectional) (at 434.3400 215.9000 0) (fields_autoplaced yes) (effects (font (size 0.9 0.9)) (justify right)))
(wire (pts (xy 439.4200 227.3300) (xy 439.4200 231.1400)) (stroke (width 0) (type default)))
(wire (pts (xy 439.4200 231.1400) (xy 444.5000 231.1400)) (stroke (width 0) (type default)))
(global_label "GND" (shape bidirectional) (at 444.5000 231.1400 180) (fields_autoplaced yes) (effects (font (size 0.9 0.9)) (justify left)))
(symbol (lib_id "ARDF_CTL:C") (at 80.01 279.4 0) (unit 1) (in_bom yes) (on_board yes) (dnp no) (property "Reference" "C11" (at 85.01 271.59 0) (effects (font (size 1.0 1.0)))) (property "Value" "4.7u 10V" (at 85.01 273.19 0) (effects (font (size 1.0 1.0)))) (property "Footprint" "ARDF_CTL:C_0603_1608Metric_CTL" (at 85.01 279.4 0) (effects (font (size 1.27 1.27)) (hide yes))) (property "Datasheet" "" (at 85.01 279.4 0) (effects (font (size 1.27 1.27)) (hide yes))) (property "MPN" "CL10A475KP8NNNC" (at 85.01 279.4 0) (effects (font (size 1.27 1.27)) (hide yes))) (property "Population" "ALL" (at 85.01 279.4 0) (effects (font (size 1.27 1.27)) (hide yes))) (property "Function" "02_USB_reset" (at 85.01 279.4 0) (effects (font (size 1.27 1.27)) (hide yes))) (property "Engineering_Note" "" (at 85.01 279.4 0) (effects (font (size 1.27 1.27)) (hide yes))) (property "Status" "EVALUATION / NOT RELEASED" (at 85.01 279.4 0) (effects (font (size 1.27 1.27)) (hide yes))))
(wire (pts (xy 80.0100 275.5900) (xy 80.0100 271.7800)) (stroke (width 0) (type default)))
(wire (pts (xy 80.0100 271.7800) (xy 74.9300 271.7800)) (stroke (width 0) (type default)))
(global_label "USB_VBUS" (shape bidirectional) (at 74.9300 271.7800 0) (fields_autoplaced yes) (effects (font (size 0.9 0.9)) (justify right)))
(wire (pts (xy 80.0100 283.2100) (xy 80.0100 287.0200)) (stroke (width 0) (type default)))
(wire (pts (xy 80.0100 287.0200) (xy 85.0900 287.0200)) (stroke (width 0) (type default)))
(global_label "GND" (shape bidirectional) (at 85.0900 287.0200 180) (fields_autoplaced yes) (effects (font (size 0.9 0.9)) (justify left)))
(symbol (lib_id "ARDF_CTL:M6_U3") (at 260.35 279.4 0) (unit 1) (in_bom yes) (on_board yes) (dnp no) (property "Reference" "U3" (at 260.35 272.85999999999996 0) (effects (font (size 1.0 1.0)))) (property "Value" "USBLC6-2SC6" (at 260.35 274.46 0) (effects (font (size 1.0 1.0)))) (property "Footprint" "ARDF_CTL:SOT-23-6_CTL" (at 260.35 279.4 0) (effects (font (size 1.27 1.27)) (hide yes))) (property "Datasheet" "https://www.st.com/resource/en/datasheet/usblc6-2.pdf" (at 260.35 279.4 0) (effects (font (size 1.27 1.27)) (hide yes))) (property "MPN" "USBLC6-2SC6" (at 260.35 279.4 0) (effects (font (size 1.27 1.27)) (hide yes))) (property "Population" "ALL" (at 260.35 279.4 0) (effects (font (size 1.27 1.27)) (hide yes))) (property "Function" "02_USB_reset" (at 260.35 279.4 0) (effects (font (size 1.27 1.27)) (hide yes))) (property "Engineering_Note" "Positive ESD rail pin5 biased from local3.3V with C10, NOT raw USB_VBUS. Prevents self-powered D+ pull-up charging absent VBUS through steering diode; datasheet VCC application." (at 260.35 279.4 0) (effects (font (size 1.27 1.27)) (hide yes))) (property "Status" "EVALUATION / NOT RELEASED" (at 260.35 279.4 0) (effects (font (size 1.27 1.27)) (hide yes))))
(wire (pts (xy 241.3000 276.8600) (xy 237.4900 276.8600)) (stroke (width 0) (type default)))
(global_label "USB_DP_CONN" (shape bidirectional) (at 237.4900 276.8600 0) (fields_autoplaced yes) (effects (font (size 0.9 0.9)) (justify right)))
(wire (pts (xy 241.3000 279.4000) (xy 237.4900 279.4000)) (stroke (width 0) (type default)))
(global_label "GND" (shape bidirectional) (at 237.4900 279.4000 0) (fields_autoplaced yes) (effects (font (size 0.9 0.9)) (justify right)))
(wire (pts (xy 241.3000 281.9400) (xy 237.4900 281.9400)) (stroke (width 0) (type default)))
(global_label "USB_DM_CONN" (shape bidirectional) (at 237.4900 281.9400 0) (fields_autoplaced yes) (effects (font (size 0.9 0.9)) (justify right)))
(wire (pts (xy 279.4000 276.8600) (xy 283.2100 276.8600)) (stroke (width 0) (type default)))
(global_label "USB_DM_CONN" (shape bidirectional) (at 283.2100 276.8600 180) (fields_autoplaced yes) (effects (font (size 0.9 0.9)) (justify left)))
(wire (pts (xy 279.4000 279.4000) (xy 283.2100 279.4000)) (stroke (width 0) (type default)))
(global_label "V3V3" (shape bidirectional) (at 283.2100 279.4000 180) (fields_autoplaced yes) (effects (font (size 0.9 0.9)) (justify left)))
(wire (pts (xy 279.4000 281.9400) (xy 283.2100 281.9400)) (stroke (width 0) (type default)))
(global_label "USB_DP_CONN" (shape bidirectional) (at 283.2100 281.9400 180) (fields_autoplaced yes) (effects (font (size 0.9 0.9)) (justify left)))
(symbol (lib_id "ARDF_CTL:R") (at 439.42 279.4 0) (unit 1) (in_bom yes) (on_board yes) (dnp no) (property "Reference" "R14" (at 444.42 271.59 0) (effects (font (size 1.0 1.0)))) (property "Value" "22" (at 444.42 273.19 0) (effects (font (size 1.0 1.0)))) (property "Footprint" "ARDF_CTL:R_0603_1608Metric_CTL" (at 444.42 279.4 0) (effects (font (size 1.27 1.27)) (hide yes))) (property "Datasheet" "" (at 444.42 279.4 0) (effects (font (size 1.27 1.27)) (hide yes))) (property "MPN" "RC0603FR-0722RL" (at 444.42 279.4 0) (effects (font (size 1.27 1.27)) (hide yes))) (property "Population" "ALL" (at 444.42 279.4 0) (effects (font (size 1.27 1.27)) (hide yes))) (property "Function" "02_USB_reset" (at 444.42 279.4 0) (effects (font (size 1.27 1.27)) (hide yes))) (property "Engineering_Note" "Yageo RC0603 1%, 0.1W" (at 444.42 279.4 0) (effects (font (size 1.27 1.27)) (hide yes))) (property "Status" "EVALUATION / NOT RELEASED" (at 444.42 279.4 0) (effects (font (size 1.27 1.27)) (hide yes))))
(wire (pts (xy 439.4200 275.5900) (xy 439.4200 271.7800)) (stroke (width 0) (type default)))
(wire (pts (xy 439.4200 271.7800) (xy 434.3400 271.7800)) (stroke (width 0) (type default)))
(global_label "USB_DP_CONN" (shape bidirectional) (at 434.3400 271.7800 0) (fields_autoplaced yes) (effects (font (size 0.9 0.9)) (justify right)))
(wire (pts (xy 439.4200 283.2100) (xy 439.4200 287.0200)) (stroke (width 0) (type default)))
(wire (pts (xy 439.4200 287.0200) (xy 444.5000 287.0200)) (stroke (width 0) (type default)))
(global_label "USB_DP" (shape bidirectional) (at 444.5000 287.0200 180) (fields_autoplaced yes) (effects (font (size 0.9 0.9)) (justify left)))
(symbol (lib_id "ARDF_CTL:R") (at 80.01 335.28000000000003 0) (unit 1) (in_bom yes) (on_board yes) (dnp no) (property "Reference" "R15" (at 85.01 327.47 0) (effects (font (size 1.0 1.0)))) (property "Value" "22" (at 85.01 329.07000000000005 0) (effects (font (size 1.0 1.0)))) (property "Footprint" "ARDF_CTL:R_0603_1608Metric_CTL" (at 85.01 335.28000000000003 0) (effects (font (size 1.27 1.27)) (hide yes))) (property "Datasheet" "" (at 85.01 335.28000000000003 0) (effects (font (size 1.27 1.27)) (hide yes))) (property "MPN" "RC0603FR-0722RL" (at 85.01 335.28000000000003 0) (effects (font (size 1.27 1.27)) (hide yes))) (property "Population" "ALL" (at 85.01 335.28000000000003 0) (effects (font (size 1.27 1.27)) (hide yes))) (property "Function" "02_USB_reset" (at 85.01 335.28000000000003 0) (effects (font (size 1.27 1.27)) (hide yes))) (property "Engineering_Note" "Yageo RC0603 1%, 0.1W" (at 85.01 335.28000000000003 0) (effects (font (size 1.27 1.27)) (hide yes))) (property "Status" "EVALUATION / NOT RELEASED" (at 85.01 335.28000000000003 0) (effects (font (size 1.27 1.27)) (hide yes))))
(wire (pts (xy 80.0100 331.4700) (xy 80.0100 327.6600)) (stroke (width 0) (type default)))
(wire (pts (xy 80.0100 327.6600) (xy 74.9300 327.6600)) (stroke (width 0) (type default)))
(global_label "USB_DM_CONN" (shape bidirectional) (at 74.9300 327.6600 0) (fields_autoplaced yes) (effects (font (size 0.9 0.9)) (justify right)))
(wire (pts (xy 80.0100 339.0900) (xy 80.0100 342.9000)) (stroke (width 0) (type default)))
(wire (pts (xy 80.0100 342.9000) (xy 85.0900 342.9000)) (stroke (width 0) (type default)))
(global_label "USB_DM" (shape bidirectional) (at 85.0900 342.9000 180) (fields_autoplaced yes) (effects (font (size 0.9 0.9)) (justify left)))
(symbol (lib_id "ARDF_CTL:M6_U4") (at 260.35 335.28000000000003 0) (unit 1) (in_bom yes) (on_board yes) (dnp no) (property "Reference" "U4" (at 260.35 330.01000000000005 0) (effects (font (size 1.0 1.0)))) (property "Value" "TLV803EA30DBZR" (at 260.35 331.61000000000007 0) (effects (font (size 1.0 1.0)))) (property "Footprint" "ARDF_CTL:SOT-23_CTL" (at 260.35 335.28000000000003 0) (effects (font (size 1.27 1.27)) (hide yes))) (property "Datasheet" "https://www.ti.com/lit/ds/symlink/tlv803e.pdf" (at 260.35 335.28000000000003 0) (effects (font (size 1.27 1.27)) (hide yes))) (property "MPN" "TLV803EA30DBZR" (at 260.35 335.28000000000003 0) (effects (font (size 1.27 1.27)) (hide yes))) (property "Population" "ALL" (at 260.35 335.28000000000003 0) (effects (font (size 1.27 1.27)) (hide yes))) (property "Function" "02_USB_reset" (at 260.35 335.28000000000003 0) (effects (font (size 1.27 1.27)) (hide yes))) (property "Engineering_Note" "Standard DBZ pinout (not V/R pinout). Code30 is3.08V threshold, not3.0V; reset delay A200ms." (at 260.35 335.28000000000003 0) (effects (font (size 1.27 1.27)) (hide yes))) (property "Status" "EVALUATION / NOT RELEASED" (at 260.35 335.28000000000003 0) (effects (font (size 1.27 1.27)) (hide yes))))
(wire (pts (xy 241.3000 334.0100) (xy 237.4900 334.0100)) (stroke (width 0) (type default)))
(global_label "GND" (shape bidirectional) (at 237.4900 334.0100 0) (fields_autoplaced yes) (effects (font (size 0.9 0.9)) (justify right)))
(wire (pts (xy 241.3000 336.5500) (xy 237.4900 336.5500)) (stroke (width 0) (type default)))
(global_label "MCU_EN" (shape bidirectional) (at 237.4900 336.5500 0) (fields_autoplaced yes) (effects (font (size 0.9 0.9)) (justify right)))
(wire (pts (xy 279.4000 335.2800) (xy 283.2100 335.2800)) (stroke (width 0) (type default)))
(global_label "V3V3" (shape bidirectional) (at 283.2100 335.2800 180) (fields_autoplaced yes) (effects (font (size 0.9 0.9)) (justify left)))
(symbol (lib_id "ARDF_CTL:R") (at 439.42 335.28000000000003 0) (unit 1) (in_bom yes) (on_board yes) (dnp no) (property "Reference" "R16" (at 444.42 327.47 0) (effects (font (size 1.0 1.0)))) (property "Value" "10k" (at 444.42 329.07000000000005 0) (effects (font (size 1.0 1.0)))) (property "Footprint" "ARDF_CTL:R_0603_1608Metric_CTL" (at 444.42 335.28000000000003 0) (effects (font (size 1.27 1.27)) (hide yes))) (property "Datasheet" "" (at 444.42 335.28000000000003 0) (effects (font (size 1.27 1.27)) (hide yes))) (property "MPN" "RC0603FR-0710KL" (at 444.42 335.28000000000003 0) (effects (font (size 1.27 1.27)) (hide yes))) (property "Population" "ALL" (at 444.42 335.28000000000003 0) (effects (font (size 1.27 1.27)) (hide yes))) (property "Function" "02_USB_reset" (at 444.42 335.28000000000003 0) (effects (font (size 1.27 1.27)) (hide yes))) (property "Engineering_Note" "Yageo RC0603 1%, 0.1W" (at 444.42 335.28000000000003 0) (effects (font (size 1.27 1.27)) (hide yes))) (property "Status" "EVALUATION / NOT RELEASED" (at 444.42 335.28000000000003 0) (effects (font (size 1.27 1.27)) (hide yes))))
(wire (pts (xy 439.4200 331.4700) (xy 439.4200 327.6600)) (stroke (width 0) (type default)))
(wire (pts (xy 439.4200 327.6600) (xy 434.3400 327.6600)) (stroke (width 0) (type default)))
(global_label "V3V3" (shape bidirectional) (at 434.3400 327.6600 0) (fields_autoplaced yes) (effects (font (size 0.9 0.9)) (justify right)))
(wire (pts (xy 439.4200 339.0900) (xy 439.4200 342.9000)) (stroke (width 0) (type default)))
(wire (pts (xy 439.4200 342.9000) (xy 444.5000 342.9000)) (stroke (width 0) (type default)))
(global_label "MCU_EN" (shape bidirectional) (at 444.5000 342.9000 180) (fields_autoplaced yes) (effects (font (size 0.9 0.9)) (justify left)))
(text "M6-C1R1 candidate: REVIEW / ALL hardware measurements NOT RUN / no ordering or manufacture." (at 15 397 0) (effects (font (size 0.95 0.95)) (justify left top)))
(embedded_fonts no))
